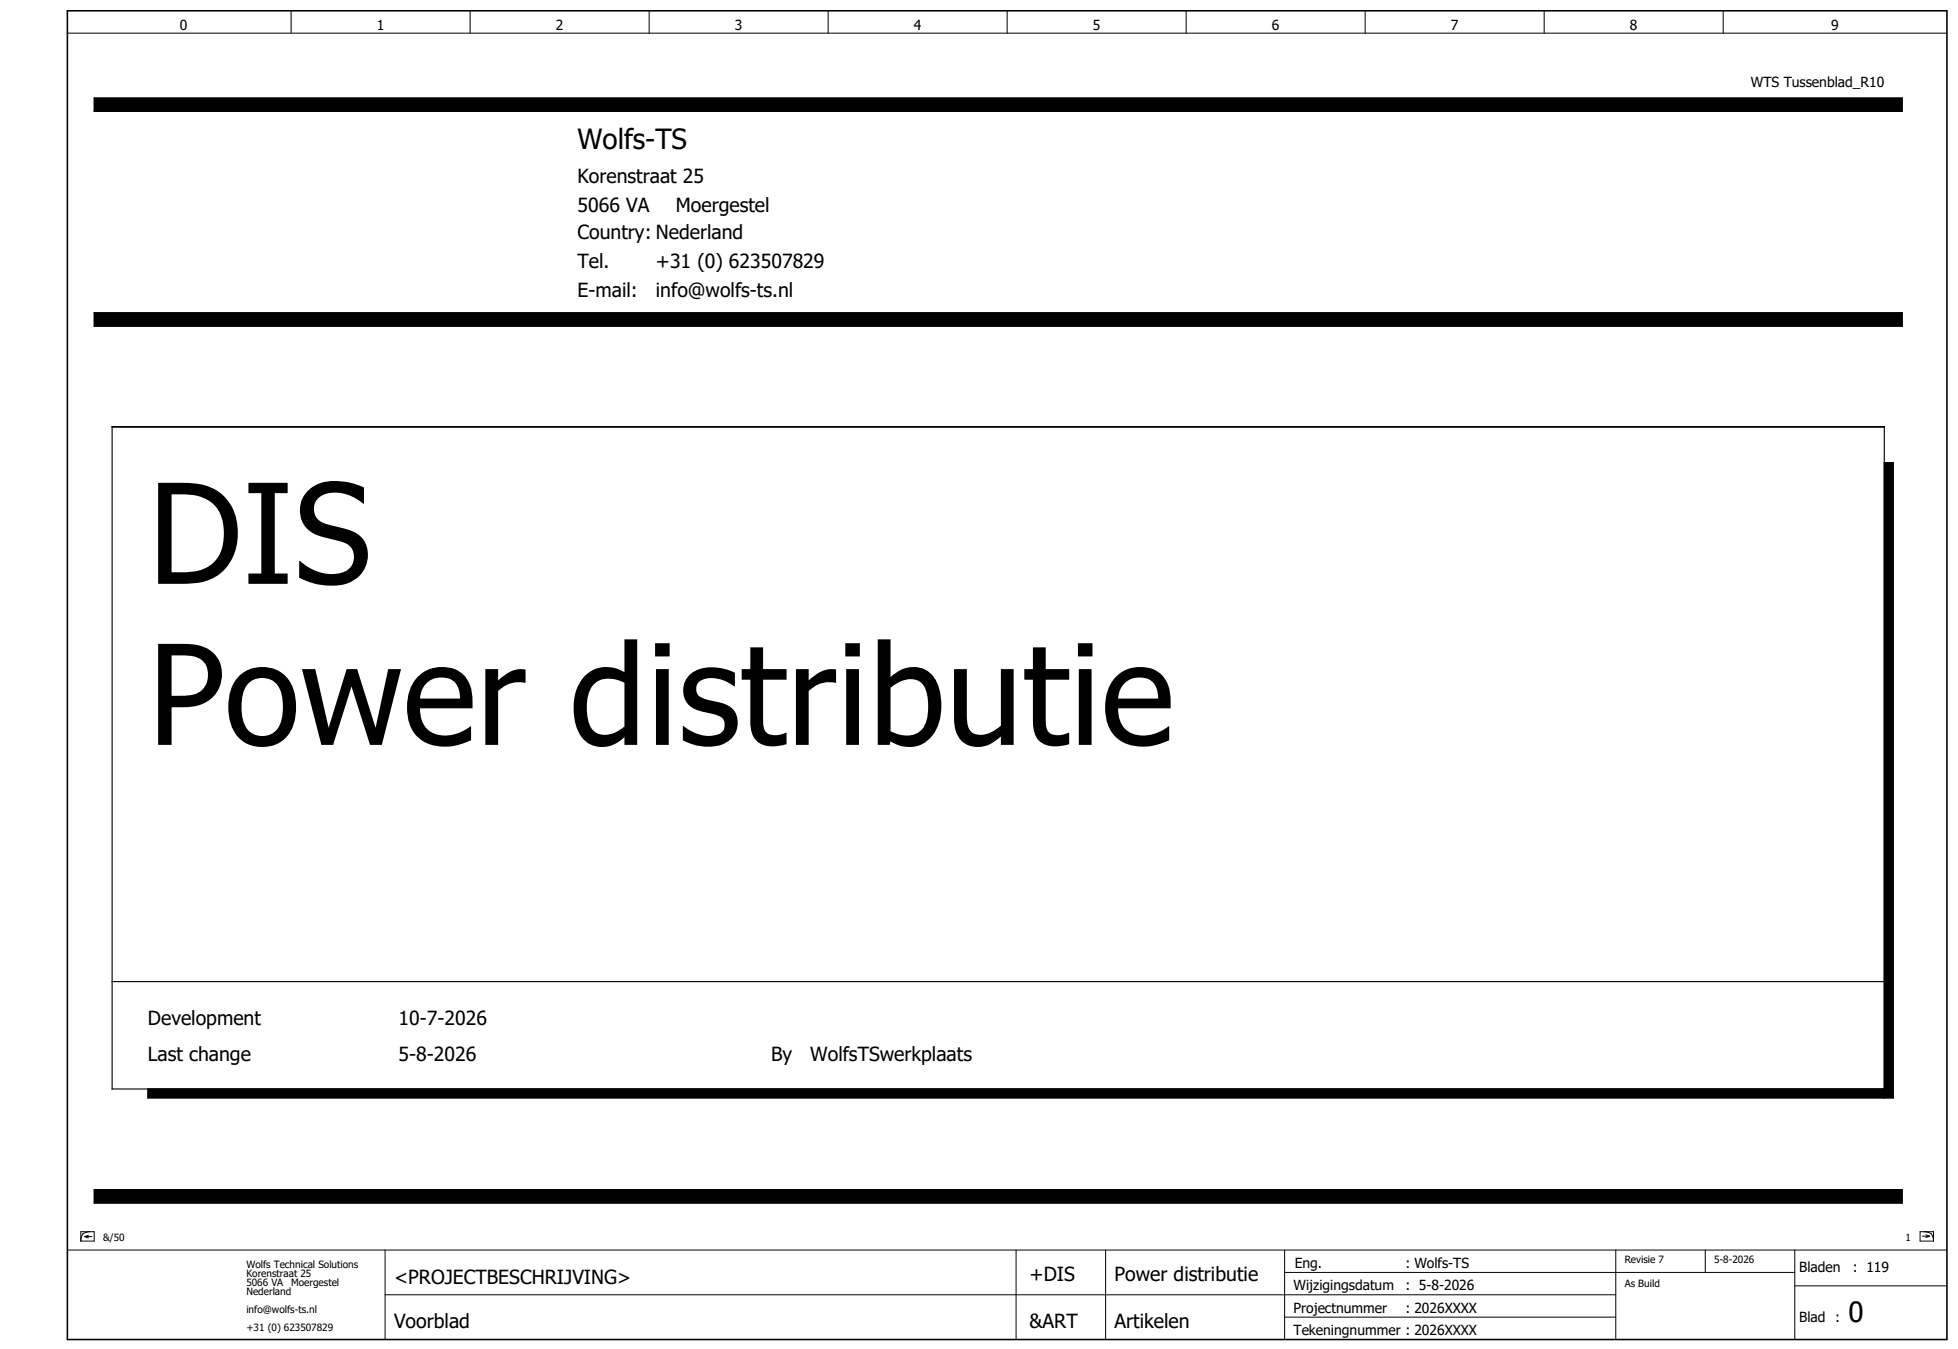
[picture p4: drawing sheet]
<svg xmlns="http://www.w3.org/2000/svg" width="438mm" height="302mm" viewBox="0 0 438 302" stroke-linecap="round" stroke-linejoin="round" font-family="sans-serif">
<g fill="none" stroke="#000" stroke-width=".22">
<path d="M15.1 7.4h420M65.1 2.4v5M105.1 2.4v5M145.1 2.4v5M185.1 2.4v5M225.1 2.4v5M265.1 2.4v5M305.1 2.4v5M345.1 2.4v5M385.1 2.4v5M21.1 21.9h404v3h-404zM21.1 69.9h404v3h-404z"/>
<path d="M421.1 243.4h-388v2h390v-142h-2v142M15.1 279.4h420M18.1 275.3h3v2.1h-3zM18.5 275.8l-.3 .8-.1 .8M19 276.4h1.6M19 276.4l.8 .3M19.8 276.1l-.8 .3M20.2 275.3l-.9 .1-.8 .4M21.1 265.9h404v3h-404zM86.1 279.4v20M227.1 279.4v20M247.1 279.4v20"/>
<path d="M287.1 279.4v20M361.1 279.4v20M381.1 279.4v5M401.1 279.4v20M429.1 275.3h3v2.1h-3zM429.6 276.3h1.6M430 275.3l.8 .1 .8 .4M430.4 276l.8 .3M431.2 276.3l-.8 .3M431.6 275.8l.3 .8 .2 .8M86.1 289.4h275M287.1 284.4h114"/>
<path d="M287.1 294.4h74M401.1 287.4h34"/>
</g>
<path d="M15.1 2.4h420v297h-420zM25.1 95.4h396" fill="none" stroke="#000" stroke-width=".35"/>
<path d="M25.1 95.4h396v148h-396zM25.1 219.4h396" fill="none" stroke="#000" stroke-width=".25"/>
<path d="M21.1 21.9h404v3h-404zM21.1 69.9h404v3h-404zM33.1 243.4h388v2h-388zM421.1 103.4h2v142h-2zM21.1 265.9h404v3h-404z" fill="#000" stroke="#000" stroke-width=".22"/>
<g font-size="31">
<text x="33.1" y="130.5">DIS</text>
<text x="33.1" y="166.5">Power distributie</text>
</g>
<g font-size="6.2">
<text x="129.1" y="33.4">Wolfs-TS</text>
<text x="413.1" y="295.4">0</text>
</g>
<g font-size="4.3">
<text x="129.1" y="40.9">Korenstraat 25</text>
<text x="129.1" y="47.4">5066 VA</text>
<text x="151.1" y="47.4">Moergestel</text>
<text x="129.1" y="53.4">Country: Nederland</text>
<text x="129.1" y="59.9">Tel.</text>
<text x="146.6" y="59.9">+31 (0) 623507829</text>
<text x="129.1" y="66.4">E-mail:</text>
<text x="146.6" y="66.4">info@wolfs-ts.nl</text>
<text x="33.1" y="229.1">Development</text>
<text x="89.1" y="229.1">10-7-2026</text>
<text x="33.1" y="237.1">Last change</text>
<text x="89.1" y="237.1">5-8-2026</text>
<text x="172.3" y="237.1">By</text>
<text x="181.1" y="237.1">WolfsTSwerkplaats</text>
<text x="88.1" y="286.9">&lt;PROJECTBESCHRIJVING&gt;</text>
<text x="230.1" y="286.4">+DIS</text>
<text x="249.1" y="286.4">Power distributie</text>
<text x="88.1" y="296.9">Voorblad</text>
<text x="230.1" y="296.9">&amp;ART</text>
<text x="249.1" y="296.9">Artikelen</text>
</g>
<g font-size="3.1">
<text x="40.2" y="6.8">0</text>
<text x="84.2" y="6.8">1</text>
<text x="124.2" y="6.8">2</text>
<text x="164.2" y="6.8">3</text>
<text x="204.2" y="6.8">4</text>
<text x="244.2" y="6.8">5</text>
<text x="284.2" y="6.8">6</text>
<text x="324.2" y="6.8">7</text>
<text x="364.2" y="6.8">8</text>
<text x="409.2" y="6.8">9</text>
<text x="391.3" y="19.4">WTS Tussenblad_R10</text>
<text x="289.3" y="283.4">Eng.</text>
<text x="314.1" y="283.4">: Wolfs-TS</text>
<text x="402.1" y="284.4">Bladen</text>
<text x="414.1" y="284.4">: 119</text>
<text x="289.1" y="288.4">Wijzigingsdatum</text>
<text x="289.1" y="293.4">Projectnummer</text>
<text x="314.1" y="288.4">: 5-8-2026</text>
<text x="314.1" y="293.4">: 2026XXXX</text>
<text x="289.1" y="298.4">Tekeningnummer : 2026XXXX</text>
<text x="402.1" y="295.4">Blad :</text>
</g>
<g font-size="2.2">
<text x="23.1" y="277.4">&amp;/50</text>
<text x="425.8" y="277.4">1</text>
<text x="55.1" y="283.4">Wolfs Technical Solutions</text>
<text x="55.1" y="285.4">Korenstraat 25</text>
<text x="55.1" y="287.4">5066 VA</text>
<text x="65.1" y="287.4">Moergestel</text>
<text x="363.1" y="282.4">Revisie 7</text>
<text x="363.1" y="287.6">As Build</text>
<text x="383.1" y="282.4">5-8-2026</text>
<text x="55.1" y="289.4">Nederland</text>
<text x="55.1" y="293.4">info@wolfs-ts.nl</text>
<text x="55.1" y="297.4">+31 (0) 623507829</text>
</g>
</svg>
